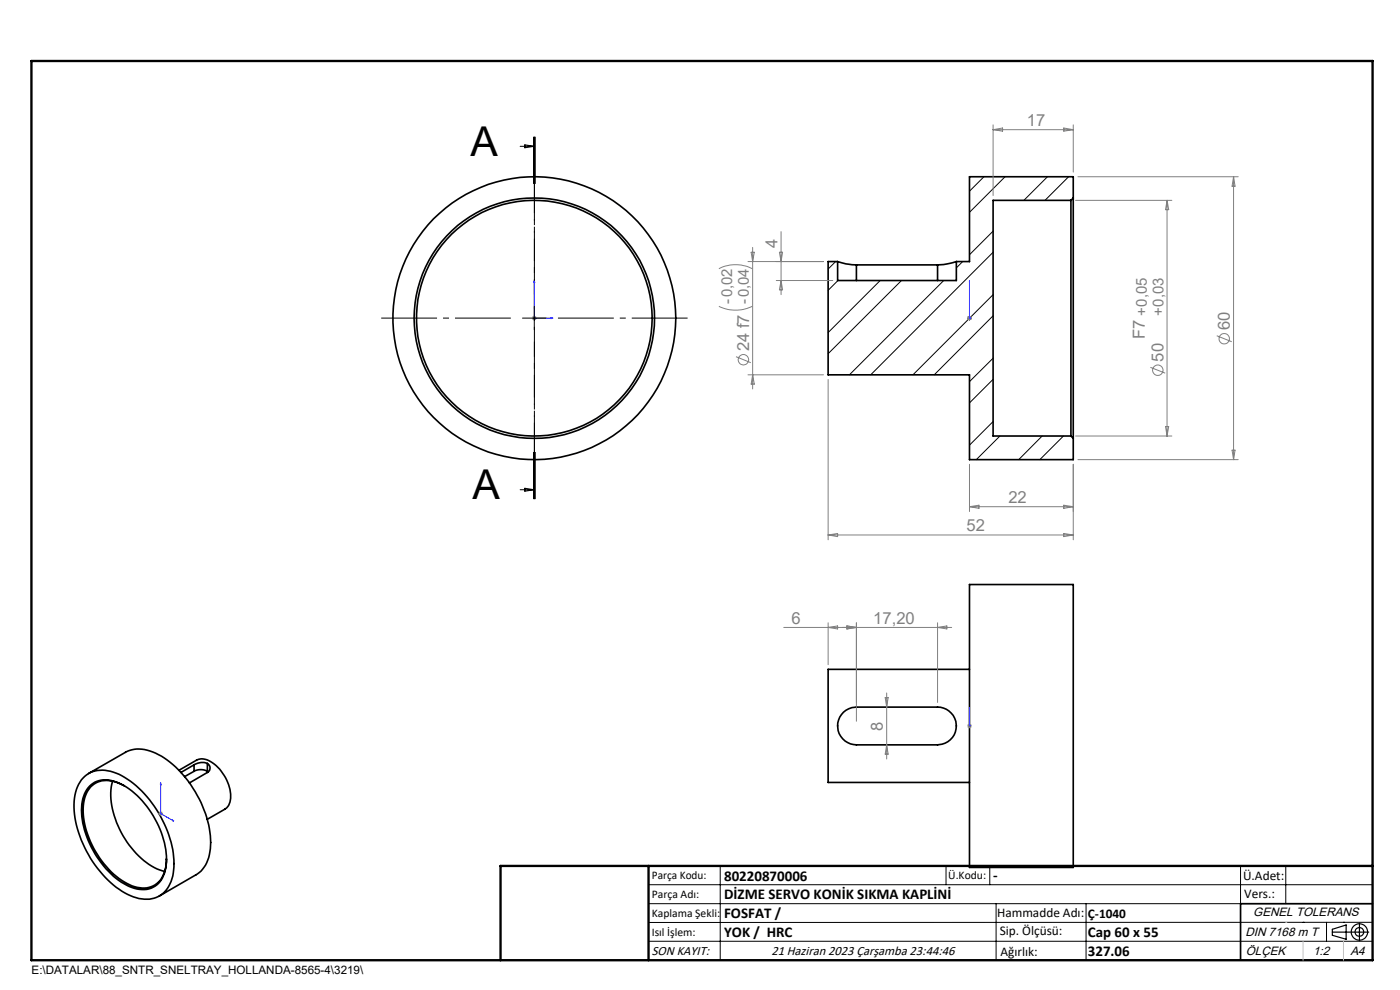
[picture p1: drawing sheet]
<svg xmlns="http://www.w3.org/2000/svg" width="297mm" height="210mm" viewBox="0 0 297 210" stroke-linecap="round" stroke-linejoin="round" font-family="sans-serif">
<g fill="none" stroke="#000" stroke-width=".35">
<path d="M177.7 55.5l1.8 .5 2.2 .2M177.7 55.5h-2v24h30v18h22v-4.5M177.7 55.5v4h25.2v-4M181.7 56.2h17.2M181.7 56.2v3.3M198.9 56.2v3.3M202.9 55.5l-2.1 .5-1.9 .2M227.2 42.5v50M227.2 42.5h-16.5v50h16.5M227.7 42v51M227.7 42v-4.5h-22v18h-2.8M227.7 42l-.5 .5"/>
<path d="M227.2 92.5l.5 .5M205.7 124h22v60h-22zM178.9 151.1a4.1 4.1 0 0 1 2.8-1.1h17.2a4 4 0 0 1 4 4 4 4 0 0 1-4 4h-17.2a4 4 0 0 1-3.7-2.5 4 4 0 0 1 .9-4.4zM205.7 142h-30v24h30M17.6 165.1a6 6 0 0 1 7-1.1 21.8 21.8 0 0 1 10.9 12.3 16.2 16.2 0 0 1 .8 10.7 5.6 5.6 0 0 1-7.4 3.4 18.1 18.1 0 0 1-9.3-7.6 21.1 21.1 0 0 1-3.8-13.5 7.7 7.7 0 0 1 1.8-4.2zM18.8 164.1l7.8-4.5a7.1 7.1 0 0 1 7 .5 23.3 23.3 0 0 1 10.9 16.4 9.8 9.8 0 0 1-1.8 8.3l-.9 .6-8 4.7M19 166.7a5.6 5.6 0 0 1 6.8-.3 19.5 19.5 0 0 1 9.5 16.5 5.8 5.8 0 0 1-3.2 5.5 7.2 7.2 0 0 1-6.3-1.3 20.3 20.3 0 0 1-8.5-15.2 7.3 7.3 0 0 1 1.7-5.2zM23.9 165.7a14.5 14.5 0 0 0 1.5 10.2 16.7 16.7 0 0 0 9 8.8l.5 .1M26.4 166.7a6 6 0 0 0-6.5-.3 6.9 6.9 0 0 0-2.2 6.5 19.7 19.7 0 0 0 9.2 14.5 5.4 5.4 0 0 0 7-.6 7.3 7.3 0 0 0 1.4-4.6M38 163.4l3.7-2.2a3.7 3.7 0 0 1 4.2 1.2 8.8 8.8 0 0 1 2.9 7.7l-.7 1.3-4.1 2.4M41.2 163.6a2.96 2.96 0 0 1 2.8 0M41.2 162.2l-2.8 1.7"/>
<path d="M41.2 163.6l-2 1.1M41.2 162.2v1.4M44 162a1.07 1.07 0 0 1 0 1.9l-3.8 2.2M44 162a3.1 3.1 0 0 0-2.8 .2M44 163.6l.2 .1M44 162v1.6M291.2 191.7h-28v12"/>
<circle cx="113.4" cy="67.5" r="25.5"/>
<circle cx="113.4" cy="67.5" r="30"/>
<circle cx="113.4" cy="67.5" r="25"/>
</g>
<g fill="none" stroke="#000" stroke-width=".21">
<path d="M110.3 31h3M111.3 30.7l2 .3-2 .4zM113.2 29v10M113.4 29v10M113.5 29v10M208.7 37.5l-3 3.1M213.2 37.5l-7.5 7.5M222.2 37.5l-5 5M226.7 37.5l-5 5M177.3 55.5l-1.6 1.6M177.8 59.5l-2.1 2.1M186.7 59.5l-11 11"/>
<path d="M191.2 59.5l-15.5 15.5M200.2 59.5l-20 20M204.2 55.5l-1.3 1.3M210.7 49l-5 5M210.7 53.5l-26 26M110.8 67.5h5.1M113.3 65v5M210.7 62.5l-17 17M210.7 76l-5 5M210.7 67l-12.5 12.5M113.2 95.9v10M113.4 95.9v10"/>
<path d="M113.5 95.9v10zM210.7 89.4l-5 5M210.7 80.5l-5 5M212.1 92.5l-5 5M221.1 92.5l-5 5M225.6 92.5l-5 5M110.3 103.9h3M111.3 103.6l2 .3-2 .3zM137.6 187.7h153.6M137.6 191.7h153.6M137.6 199.7h153.6M152.8 183.7v20"/>
<path d="M200.7 183.7v4M210 183.7v4M211.3 191.7v12M230.4 191.7v12M263.2 183.7v20M272.8 183.7v8M276.4 195.6h.1M281.4 195.6v4.1M285 195.6h.1M291.2 195.6l-153.6 .1"/>
</g>
<g fill="none" stroke="#808080" stroke-width=".21">
<path d="M210.7 26.5v15M210.7 27.5h17M210.7 27.5l2-.3v.6zM225.7 27.2l2 .3-2 .3zM227.7 26.5v10M228.7 37.5h34M261.7 37.5v60M261.7 37.5l.3 2h-.6zM152.5 57a7.8 7.8 0 0 1 7.1 0M158.7 55.5h16M159.3 53.5h.7l-.3 2zM159.7 52.5v30"/>
<path d="M164.7 59.5h12M165.3 53.5h.7l-.3 2zM165.7 49.1v13.4M165.7 59.5l.3 2h-.7zM228.2 42.5h20.4M247.6 42.5v50M247.6 42.5l.3 2h-.6zM112.9 67.5h.9M113 67.1l.7 .7M113.3 67v1M113.7 67.1l-.7 .7M152.5 65a8.2 8.2 0 0 0 7.1 0"/>
<path d="M156.1 75.7l3.2 1.2M158.7 79.5h16M159.7 79.5l.3 2h-.7zM205.2 67.5h1M205.3 67.1l.7 .7M205.7 67v1M206 67.1l-.7 .7M244.1 77.9l3.1 1.3M258.1 71.2l3.2 1.3M175.7 80.5v34M205.7 98.5v10M227.7 98.5v16"/>
<path d="M228.2 92.5h20.4M228.7 97.5h34M247.3 90.5h.6l-.3 2zM261.4 95.5h.6l-.3 2zM175.7 113.5h52M175.7 113.5l2-.3v.6zM205.7 107.5h22M205.7 107.5l2-.3v.6zM225.7 107.2l2 .3-2 .3zM225.7 113.2l2 .3-2 .3zM166.3 133.1h35.6M175.7 132.1v8.9"/>
<path d="M175.7 133.1l2-.3v.6zM179.7 132.8l2 .3-2 .3zM181.7 132.1v20.9M198.9 132.1v16.9M198.9 133.1l2-.3v.6zM187.8 148h.6l-.3 2zM188.1 147v14M188.1 158l.3 2h-.6zM205.2 154h1M205.3 153.6l.7 .7M205.7 153.5v1M206 153.6l-.7 .7"/>
<path d="M33.6 172.6h1M33.7 172.2l.7 .7M34.1 172.1v1M34.4 172.2l-.7 .7"/>
<circle cx="157.7" cy="76.3" r="1.1"/>
<circle cx="245.6" cy="78.5" r="1.1"/>
<circle cx="259.7" cy="71.9" r="1.09"/>
</g>
<g fill="none" stroke="#000" stroke-width=".25">
<path d="M282.6 197.7h7.8M282.6 197.1l3-.9v3l-3-.8zM288.4 195.8v3.8M106.2 203.7h185"/>
<circle cx="288.4" cy="197.7" r="1.74"/>
<circle cx="288.4" cy="197.7" r=".93"/>
</g>
<g fill="none" stroke="#00f" stroke-width=".21">
<path d="M113.3 59.5v8h4M113.3 59.5l.2 .4h-.3zM205.7 59.5v.4v-.4M205.7 59.5v8M116.9 67.4l.4 .1-.4 .1zM205.7 67.4v.2zM205.7 67.5h.1M205.7 150v.4v-.4M205.7 153.9v.2zM205.7 154h.1M205.7 150v4M34.1 166v.4l-.1-.1z"/>
<path d="M34.1 166v6.6l2.8 1.6M36.6 173.9l.3 .3-.3-.1z"/>
</g>
<path d="M108.4 67.5h-27.5M113.4 62.5v-27.5M113.4 72.5v27.5M118.4 67.5h27.5" fill="none" stroke="#000" stroke-width=".21" stroke-dasharray="15.2 1.3 1.3 1.3" stroke-dashoffset="3.4" stroke-linecap="butt"/>
<path d="M113.4 29v76.9" fill="none" stroke="#000" stroke-width=".21" stroke-dasharray="6.3 1.3 1.3 1.3" stroke-dashoffset=".3" stroke-linecap="butt"/>
<path d="M6.7 12.9h284.5v190.8h-284.5zM137.6 183.7v20M291.2 183.7h-185v20" fill="none" stroke="#000" stroke-width=".5"/>
<path d="M276.4 199.7v4M285 199.7v4" fill="none" stroke="#c0c0c0" stroke-width=".21"/>
<path d="M272.8 195.6h.1" fill="none" stroke="#c0c0c0" stroke-width=".25"/>
<g fill="#00f">
<path d="M116.9 67.4l.4 .1-.4 .1zM113.3 59.5l.2 .4h-.3z"/>
<path d="M36.6 173.9l.3 .3-.3-.1zM34.1 166v.4l-.1-.1z"/>
<path d="M205.7 150v.4zM205.7 153.9v.2z"/>
<path d="M205.7 67.4v.2zM205.7 59.5v.4zM205.7 67.4v.2zM205.7 59.5v.4z"/>
</g>
<g font-size="8.7">
<text x="99.8" y="33.1">A</text>
<text x="100.3" y="105.8">A</text>
</g>
<g font-size="3.5" fill="#808080">
<text x="217.8" y="26.7">17</text>
<text x="164.9" y="52.6" transform="rotate(-90 164.9 52.6)">4</text>
<text x="242.9" y="71.9" transform="rotate(-90 242.9 71.9)">F7 +0,05</text>
<text x="260.9" y="70" transform="rotate(-90 260.9 70)">60</text>
<text x="158.9" y="74.5" transform="rotate(-90 158.9 74.5)">24 f7 -0,04</text>
<text x="246.8" y="76.7" transform="rotate(-90 246.8 76.7)">50</text>
<text x="213.9" y="106.7">22</text>
<text x="205.1" y="112.7">52</text>
<text x="167.9" y="132.3">6</text>
<text x="185.3" y="132.3">17,20</text>
<text x="187.3" y="155.1" transform="rotate(-90 187.3 155.1)">8</text>
</g>
<g font-size="3.2" fill="#808080">
<text x="155.3" y="64.5" transform="rotate(-90 155.3 64.5)">-0,02</text>
<text x="246.8" y="66.9" transform="rotate(-90 246.8 66.9)">+0,03</text>
</g>
<g font-size="3.2">
<text x="153.6" y="186.8">80220870006</text>
<text x="153.6" y="190.8">DİZME SERVO KONİK SIKMA KAPLİNİ</text>
<text x="210.7" y="186.6">-</text>
<text x="153.6" y="194.8">FOSFAT /</text>
<text x="153.6" y="198.8">YOK / HRC</text>
<text x="230.8" y="198.7">Cap 60 x 55</text>
<text x="230.8" y="202.8">327.06</text>
</g>
<g font-size="2.8">
<text x="263.7" y="186.7">Ü.Adet:</text>
<text x="263.9" y="190.5">Vers.:</text>
<text x="211.5" y="194.5">Hammadde Adı:</text>
<text x="230.8" y="194.7">Ç-1040</text>
<text x="138.3" y="202.6">SON KAYIT:</text>
<text x="163.6" y="202.6">21 Haziran 2023 Çarşamba 23:44:46</text>
<text x="212.1" y="198.4">Sip. Ölçüsü:</text>
<text x="212.2" y="202.7">Ağırlık:</text>
</g>
<g font-size="2.6">
<text x="265.9" y="194.4">GENEL TOLERANS</text>
<text x="264.2" y="198.5">DIN 7168 m T</text>
<text x="264.3" y="202.6">ÖLÇEK</text>
<text x="278.5" y="202.6">1:2</text>
<text x="286.5" y="202.6">A4</text>
</g>
<g font-size="2.5">
<text x="138.3" y="186.4">Parça Kodu:</text>
<text x="138.3" y="190.5">Parça Adı:</text>
<text x="201.2" y="186.5">Ü.Kodu:</text>
<text x="138.3" y="194.5">Kaplama Şekli:</text>
<text x="138.3" y="198.6">Isıl İşlem:</text>
<text x="6.7" y="206.7">E:\DATALAR\88_SNTR_SNELTRAY_HOLLANDA-8565-4\3219\</text>
</g>
</svg>
